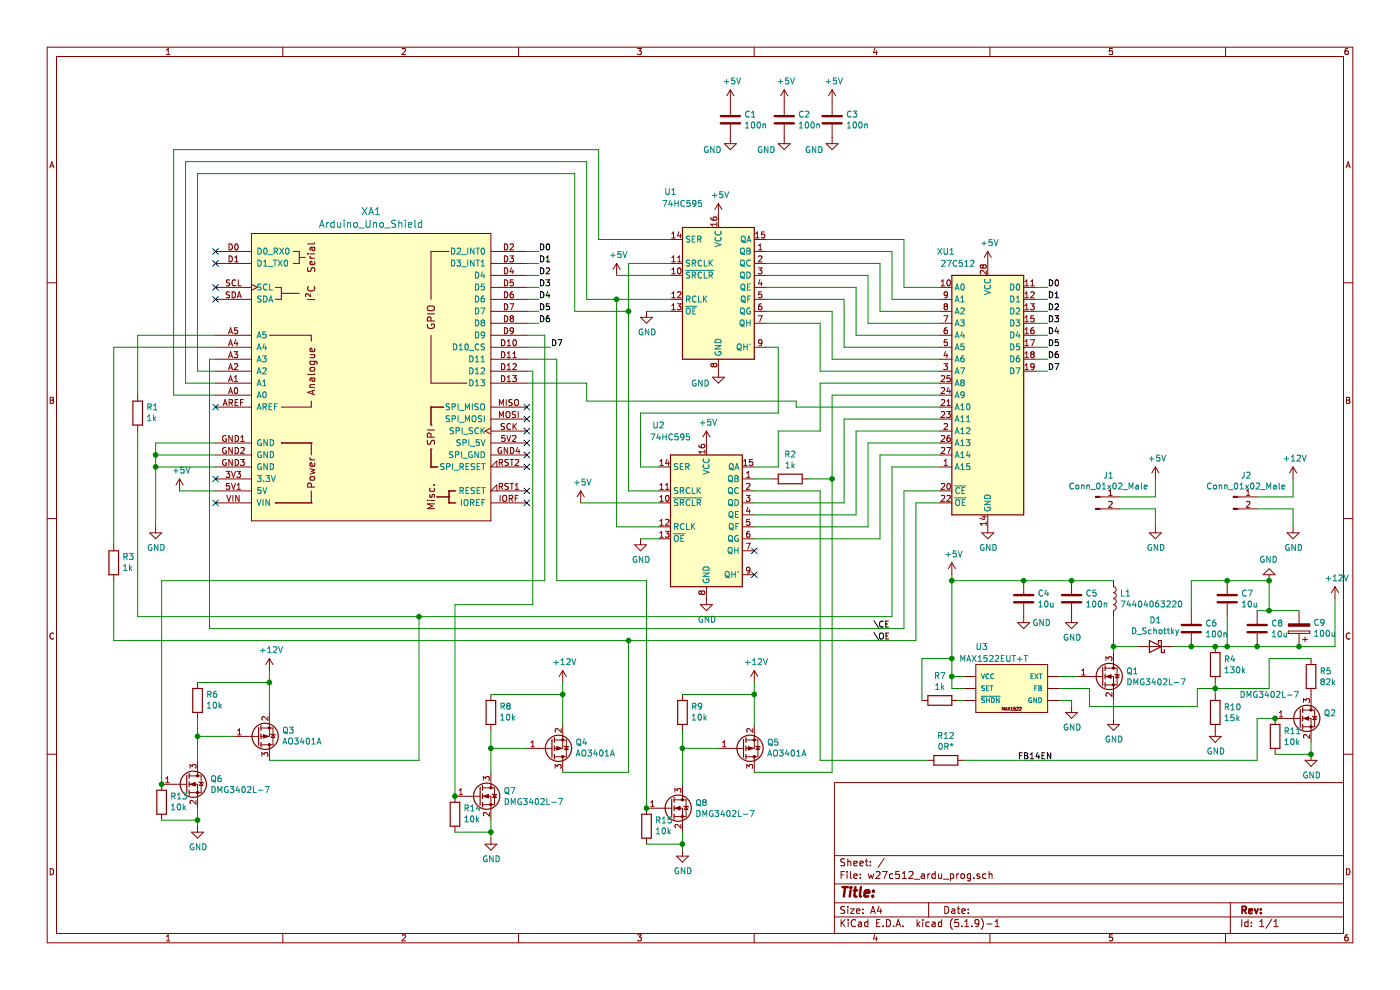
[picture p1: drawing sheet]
EESchema Schematic File Version 4
EELAYER 30 0
EELAYER END
$Descr A4 11693 8268
encoding utf-8
Sheet 1 1
Title ""
Date ""
Rev ""
Comp ""
Comment1 ""
Comment2 ""
Comment3 ""
Comment4 ""
$EndDescr
$Comp
L arduino:Arduino_Uno_Shield XA1
U 1 1
P 3100 3150
F 0 "XA1" H 3100 4537 60  0000 C CNN
F 1 "Arduino_Uno_Shield" H 3100 4431 60  0000 C CNN
F 2 "arduino:Arduino_Uno_Shield" H 4900 6900 60  0001 C CNN
F 3 "https://store.arduino.cc/arduino-uno-rev3" H 4900 6900 60  0001 C CNN
	1    3100 3150
	1    0    0    -1  
$EndComp
$Comp
L Memory_EPROM:27C512 XU1
U 1 1
P 8250 3300
F 0 "XU1" H 7900 4500 50  0000 C CNN
F 1 "27C512" H 8000 4400 50  0000 C CNN
F 2 "Socket:DIP_Socket-28_W11.9_W12.7_W15.24_W17.78_W18.5_3M_228-1277-00-0602J" H 8250 3300 50  0001 C CNN
F 3 "http://ww1.microchip.com/downloads/en/DeviceDoc/doc0015.pdf" H 8250 3300 50  0001 C CNN
	1    8250 3300
	1    0    0    -1  
$EndComp
$Comp
L power:GND #PWR018
U 1 1
P 8250 4400
F 0 "#PWR018" H 8250 4150 50  0001 C CNN
F 1 "GND" H 8255 4227 50  0000 C CNN
F 2 "" H 8250 4400 50  0001 C CNN
F 3 "" H 8250 4400 50  0001 C CNN
	1    8250 4400
	1    0    0    -1  
$EndComp
$Comp
L power:GND #PWR017
U 1 1
P 1300 4400
F 0 "#PWR017" H 1300 4150 50  0001 C CNN
F 1 "GND" H 1305 4227 50  0000 C CNN
F 2 "" H 1300 4400 50  0001 C CNN
F 3 "" H 1300 4400 50  0001 C CNN
	1    1300 4400
	1    0    0    -1  
$EndComp
Wire Wire Line
	1300 4400 1300 3900
Wire Wire Line
	1300 3700 1800 3700
Wire Wire Line
	1800 3800 1300 3800
Connection ~ 1300 3800
Wire Wire Line
	1300 3800 1300 3700
Wire Wire Line
	1300 3900 1800 3900
Connection ~ 1300 3900
Wire Wire Line
	1300 3900 1300 3800
$Comp
L 74xx:74HC595 U1
U 1 1
P 6000 2400
F 0 "U1" H 5600 3200 50  0000 C CNN
F 1 "74HC595" H 5700 3100 50  0000 C CNN
F 2 "Package_DIP:DIP-16_W7.62mm" H 6000 2400 50  0001 C CNN
F 3 "http://www.ti.com/lit/ds/symlink/sn74hc595.pdf" H 6000 2400 50  0001 C CNN
	1    6000 2400
	1    0    0    -1  
$EndComp
$Comp
L 74xx:74HC595 U2
U 1 1
P 5900 4300
F 0 "U2" H 5500 5050 50  0000 C CNN
F 1 "74HC595" H 5600 4950 50  0000 C CNN
F 2 "Package_DIP:DIP-16_W7.62mm" H 5900 4300 50  0001 C CNN
F 3 "http://www.ti.com/lit/ds/symlink/sn74hc595.pdf" H 5900 4300 50  0001 C CNN
	1    5900 4300
	1    0    0    -1  
$EndComp
Wire Wire Line
	6400 2000 7550 2000
Wire Wire Line
	7550 2000 7550 2400
Wire Wire Line
	7550 2400 7850 2400
Wire Wire Line
	6400 2100 7450 2100
Wire Wire Line
	7450 2100 7450 2500
Wire Wire Line
	7450 2500 7850 2500
Wire Wire Line
	7850 2600 7350 2600
Wire Wire Line
	7350 2600 7350 2200
Wire Wire Line
	7350 2200 6400 2200
Wire Wire Line
	6400 2300 7250 2300
Wire Wire Line
	7250 2300 7250 2700
Wire Wire Line
	7250 2700 7850 2700
Wire Wire Line
	7850 2800 7150 2800
Wire Wire Line
	7150 2800 7150 2400
Wire Wire Line
	7150 2400 6400 2400
Wire Wire Line
	6400 2500 7050 2500
Wire Wire Line
	7050 2500 7050 2900
Wire Wire Line
	7050 2900 7850 2900
Wire Wire Line
	7850 3000 6950 3000
Wire Wire Line
	6950 3000 6950 2600
Wire Wire Line
	6950 2600 6400 2600
Wire Wire Line
	6400 2700 6850 2700
Wire Wire Line
	6850 2700 6850 3100
Wire Wire Line
	6850 3100 7850 3100
Wire Wire Line
	6400 2900 6500 2900
Wire Wire Line
	6500 2900 6500 3450
Wire Wire Line
	6500 3450 5350 3450
Wire Wire Line
	5350 3450 5350 3900
Wire Wire Line
	5350 3900 5500 3900
$Comp
L power:GND #PWR011
U 1 1
P 6000 3100
F 0 "#PWR011" H 6000 2850 50  0001 C CNN
F 1 "GND" H 5850 3000 50  0000 C CNN
F 2 "" H 6000 3100 50  0001 C CNN
F 3 "" H 6000 3100 50  0001 C CNN
	1    6000 3100
	1    0    0    -1  
$EndComp
$Comp
L power:GND #PWR022
U 1 1
P 5900 5000
F 0 "#PWR022" H 5900 4750 50  0001 C CNN
F 1 "GND" H 5905 4827 50  0000 C CNN
F 2 "" H 5900 5000 50  0001 C CNN
F 3 "" H 5900 5000 50  0001 C CNN
	1    5900 5000
	1    0    0    -1  
$EndComp
$Comp
L power:+5V #PWR015
U 1 1
P 1500 4100
F 0 "#PWR015" H 1500 3950 50  0001 C CNN
F 1 "+5V" H 1515 4273 50  0000 C CNN
F 2 "" H 1500 4100 50  0001 C CNN
F 3 "" H 1500 4100 50  0001 C CNN
	1    1500 4100
	1    0    0    -1  
$EndComp
Wire Wire Line
	1500 4100 1800 4100
$Comp
L power:+5V #PWR07
U 1 1
P 6000 1800
F 0 "#PWR07" H 6000 1650 50  0001 C CNN
F 1 "+5V" H 6015 1973 50  0000 C CNN
F 2 "" H 6000 1800 50  0001 C CNN
F 3 "" H 6000 1800 50  0001 C CNN
	1    6000 1800
	1    0    0    -1  
$EndComp
$Comp
L power:+5V #PWR012
U 1 1
P 5900 3700
F 0 "#PWR012" H 5900 3550 50  0001 C CNN
F 1 "+5V" H 5915 3873 50  0000 C CNN
F 2 "" H 5900 3700 50  0001 C CNN
F 3 "" H 5900 3700 50  0001 C CNN
	1    5900 3700
	1    0    0    -1  
$EndComp
$Comp
L power:+5V #PWR08
U 1 1
P 8250 2200
F 0 "#PWR08" H 8250 2050 50  0001 C CNN
F 1 "+5V" H 8265 2373 50  0000 C CNN
F 2 "" H 8250 2200 50  0001 C CNN
F 3 "" H 8250 2200 50  0001 C CNN
	1    8250 2200
	1    0    0    -1  
$EndComp
NoConn ~ 4400 4100
NoConn ~ 4400 4200
NoConn ~ 1800 3400
NoConn ~ 1800 4000
NoConn ~ 1800 4200
NoConn ~ 1800 2100
NoConn ~ 1800 2200
NoConn ~ 4400 3900
NoConn ~ 4400 3800
NoConn ~ 4400 3700
NoConn ~ 4400 3600
NoConn ~ 4400 3500
NoConn ~ 4400 3400
NoConn ~ 1800 2500
NoConn ~ 1800 2400
NoConn ~ 6300 4600
$Comp
L Device:R R2
U 1 1
P 6600 4000
F 0 "R2" V 6393 4000 50  0000 C CNN
F 1 "1k" V 6484 4000 50  0000 C CNN
F 2 "Resistor_SMD:R_0603_1608Metric" V 6530 4000 50  0001 C CNN
F 3 "~" H 6600 4000 50  0001 C CNN
	1    6600 4000
	0    1    1    0   
$EndComp
Wire Wire Line
	6300 3900 6500 3900
Wire Wire Line
	6500 3900 6500 3600
Wire Wire Line
	6500 3600 6850 3600
Wire Wire Line
	6850 3600 6850 3200
Wire Wire Line
	6850 3200 7850 3200
Wire Wire Line
	6300 4000 6450 4000
Wire Wire Line
	6950 4000 6950 3300
Wire Wire Line
	6950 3300 7850 3300
Wire Wire Line
	6750 4000 6950 4000
Wire Wire Line
	7850 3400 6650 3400
Wire Wire Line
	6650 3400 6650 3350
Wire Wire Line
	6650 3350 4900 3350
Wire Wire Line
	4900 3350 4900 3200
Wire Wire Line
	4900 3200 4400 3200
Wire Wire Line
	6300 4200 7050 4200
Wire Wire Line
	7050 4200 7050 3500
Wire Wire Line
	7050 3500 7850 3500
Wire Wire Line
	7850 3600 7150 3600
Wire Wire Line
	7150 3600 7150 4300
Wire Wire Line
	7150 4300 6300 4300
Wire Wire Line
	6300 4400 7250 4400
Wire Wire Line
	7250 4400 7250 3700
Wire Wire Line
	7250 3700 7850 3700
Wire Wire Line
	7850 3800 7350 3800
Wire Wire Line
	7350 3800 7350 4500
Wire Wire Line
	7350 4500 6300 4500
NoConn ~ 6300 4800
$Comp
L power:+5V #PWR09
U 1 1
P 5150 2300
F 0 "#PWR09" H 5150 2150 50  0001 C CNN
F 1 "+5V" H 5165 2473 50  0000 C CNN
F 2 "" H 5150 2300 50  0001 C CNN
F 3 "" H 5150 2300 50  0001 C CNN
	1    5150 2300
	1    0    0    -1  
$EndComp
$Comp
L power:+5V #PWR016
U 1 1
P 4850 4200
F 0 "#PWR016" H 4850 4050 50  0001 C CNN
F 1 "+5V" H 4865 4373 50  0000 C CNN
F 2 "" H 4850 4200 50  0001 C CNN
F 3 "" H 4850 4200 50  0001 C CNN
	1    4850 4200
	1    0    0    -1  
$EndComp
Wire Wire Line
	5500 4100 5250 4100
Wire Wire Line
	5250 4100 5250 2600
Wire Wire Line
	5250 2200 5600 2200
Wire Wire Line
	4850 4200 5500 4200
Wire Wire Line
	5150 2300 5600 2300
Wire Wire Line
	5600 2000 5000 2000
Wire Wire Line
	5000 2000 5000 1250
Wire Wire Line
	5000 1250 1450 1250
Wire Wire Line
	1450 1250 1450 3300
Wire Wire Line
	1450 3300 1800 3300
Wire Wire Line
	5600 2500 5150 2500
Wire Wire Line
	5150 2500 5150 4400
Wire Wire Line
	5150 4400 5500 4400
$Comp
L power:GND #PWR021
U 1 1
P 5350 4500
F 0 "#PWR021" H 5350 4250 50  0001 C CNN
F 1 "GND" H 5355 4327 50  0000 C CNN
F 2 "" H 5350 4500 50  0001 C CNN
F 3 "" H 5350 4500 50  0001 C CNN
	1    5350 4500
	1    0    0    -1  
$EndComp
$Comp
L power:GND #PWR010
U 1 1
P 5400 2600
F 0 "#PWR010" H 5400 2350 50  0001 C CNN
F 1 "GND" H 5405 2427 50  0000 C CNN
F 2 "" H 5400 2600 50  0001 C CNN
F 3 "" H 5400 2600 50  0001 C CNN
	1    5400 2600
	1    0    0    -1  
$EndComp
Wire Wire Line
	5400 2600 5600 2600
Wire Wire Line
	5350 4500 5500 4500
Wire Wire Line
	5150 2500 4900 2500
Wire Wire Line
	4900 2500 4900 1350
Wire Wire Line
	4900 1350 1550 1350
Wire Wire Line
	1550 1350 1550 3200
Wire Wire Line
	1550 3200 1800 3200
Connection ~ 5150 2500
Wire Wire Line
	1800 3100 1650 3100
Wire Wire Line
	1650 3100 1650 1450
Wire Wire Line
	1650 1450 4800 1450
Wire Wire Line
	4800 1450 4800 2600
Wire Wire Line
	4800 2600 5250 2600
Connection ~ 5250 2600
Wire Wire Line
	5250 2600 5250 2200
Wire Wire Line
	7550 5250 1750 5250
Wire Wire Line
	1750 5250 1750 3000
Wire Wire Line
	1750 3000 1800 3000
Wire Wire Line
	7550 4100 7850 4100
Wire Wire Line
	7550 4100 7550 5250
$Comp
L Device:R R3
U 1 1
P 950 4700
F 0 "R3" H 880 4654 50  0000 R CNN
F 1 "1k" H 880 4745 50  0000 R CNN
F 2 "Resistor_SMD:R_0603_1608Metric" V 880 4700 50  0001 C CNN
F 3 "~" H 950 4700 50  0001 C CNN
	1    950  4700
	-1   0    0    1   
$EndComp
Wire Wire Line
	950  4550 950  2900
Wire Wire Line
	950  2900 1800 2900
Wire Wire Line
	950  4850 950  5350
Wire Wire Line
	7650 5350 7650 4200
Wire Wire Line
	7650 4200 7850 4200
$Comp
L Transistor_FET:AO3401A Q3
U 1 1
P 2150 6150
F 0 "Q3" H 2355 6104 50  0000 L CNN
F 1 "AO3401A" H 2355 6195 50  0000 L CNN
F 2 "Package_TO_SOT_SMD:SOT-23" H 2350 6075 50  0001 L CIN
F 3 "http://www.aosmd.com/pdfs/datasheet/AO3401A.pdf" H 2150 6150 50  0001 L CNN
	1    2150 6150
	1    0    0    1   
$EndComp
$Comp
L power:+12V #PWR028
U 1 1
P 2250 5600
F 0 "#PWR028" H 2250 5450 50  0001 C CNN
F 1 "+12V" H 2265 5773 50  0000 C CNN
F 2 "" H 2250 5600 50  0001 C CNN
F 3 "" H 2250 5600 50  0001 C CNN
	1    2250 5600
	1    0    0    -1  
$EndComp
$Comp
L Device:R R6
U 1 1
P 1650 5850
F 0 "R6" H 1580 5804 50  0000 R CNN
F 1 "10k" H 1580 5895 50  0000 R CNN
F 2 "Resistor_SMD:R_0603_1608Metric" V 1580 5850 50  0001 C CNN
F 3 "~" H 1650 5850 50  0001 C CNN
	1    1650 5850
	-1   0    0    1   
$EndComp
Wire Wire Line
	1650 5700 2250 5700
Wire Wire Line
	2250 5700 2250 5600
Wire Wire Line
	2250 5700 2250 5950
Connection ~ 2250 5700
Wire Wire Line
	1950 6150 1650 6150
Wire Wire Line
	1650 6150 1650 6000
$Comp
L Transistor_FET:AO3400A Q6
U 1 1
P 1550 6550
F 0 "Q6" H 1755 6596 50  0000 L CNN
F 1 "DMG3402L-7" H 1755 6505 50  0000 L CNN
F 2 "Package_TO_SOT_SMD:SOT-23" H 1750 6475 50  0001 L CIN
F 3 "http://www.aosmd.com/pdfs/datasheet/AO3400A.pdf" H 1550 6550 50  0001 L CNN
	1    1550 6550
	1    0    0    -1  
$EndComp
Wire Wire Line
	1650 6350 1650 6150
Connection ~ 1650 6150
$Comp
L power:GND #PWR035
U 1 1
P 1650 6900
F 0 "#PWR035" H 1650 6650 50  0001 C CNN
F 1 "GND" H 1655 6727 50  0000 C CNN
F 2 "" H 1650 6900 50  0001 C CNN
F 3 "" H 1650 6900 50  0001 C CNN
	1    1650 6900
	1    0    0    -1  
$EndComp
Wire Wire Line
	2250 6350 3500 6350
$Comp
L Transistor_FET:AO3401A Q4
U 1 1
P 4600 6250
F 0 "Q4" H 4805 6204 50  0000 L CNN
F 1 "AO3401A" H 4805 6295 50  0000 L CNN
F 2 "Package_TO_SOT_SMD:SOT-23" H 4800 6175 50  0001 L CIN
F 3 "http://www.aosmd.com/pdfs/datasheet/AO3401A.pdf" H 4600 6250 50  0001 L CNN
	1    4600 6250
	1    0    0    1   
$EndComp
$Comp
L power:+12V #PWR029
U 1 1
P 4700 5700
F 0 "#PWR029" H 4700 5550 50  0001 C CNN
F 1 "+12V" H 4715 5873 50  0000 C CNN
F 2 "" H 4700 5700 50  0001 C CNN
F 3 "" H 4700 5700 50  0001 C CNN
	1    4700 5700
	1    0    0    -1  
$EndComp
$Comp
L Device:R R8
U 1 1
P 4100 5950
F 0 "R8" H 4030 5904 50  0000 R CNN
F 1 "10k" H 4030 5995 50  0000 R CNN
F 2 "Resistor_SMD:R_0603_1608Metric" V 4030 5950 50  0001 C CNN
F 3 "~" H 4100 5950 50  0001 C CNN
	1    4100 5950
	-1   0    0    1   
$EndComp
Wire Wire Line
	4100 5800 4700 5800
Wire Wire Line
	4700 5800 4700 5700
Wire Wire Line
	4700 5800 4700 6050
Connection ~ 4700 5800
Wire Wire Line
	4400 6250 4100 6250
Wire Wire Line
	4100 6250 4100 6100
$Comp
L Transistor_FET:AO3400A Q7
U 1 1
P 4000 6650
F 0 "Q7" H 4205 6696 50  0000 L CNN
F 1 "DMG3402L-7" H 4205 6605 50  0000 L CNN
F 2 "Package_TO_SOT_SMD:SOT-23" H 4200 6575 50  0001 L CIN
F 3 "http://www.aosmd.com/pdfs/datasheet/AO3400A.pdf" H 4000 6650 50  0001 L CNN
	1    4000 6650
	1    0    0    -1  
$EndComp
Wire Wire Line
	4100 6450 4100 6250
Connection ~ 4100 6250
$Comp
L power:GND #PWR036
U 1 1
P 4100 7000
F 0 "#PWR036" H 4100 6750 50  0001 C CNN
F 1 "GND" H 4105 6827 50  0000 C CNN
F 2 "" H 4100 7000 50  0001 C CNN
F 3 "" H 4100 7000 50  0001 C CNN
	1    4100 7000
	1    0    0    -1  
$EndComp
$Comp
L Transistor_FET:AO3401A Q5
U 1 1
P 6200 6250
F 0 "Q5" H 6405 6204 50  0000 L CNN
F 1 "AO3401A" H 6405 6295 50  0000 L CNN
F 2 "Package_TO_SOT_SMD:SOT-23" H 6400 6175 50  0001 L CIN
F 3 "http://www.aosmd.com/pdfs/datasheet/AO3401A.pdf" H 6200 6250 50  0001 L CNN
	1    6200 6250
	1    0    0    1   
$EndComp
$Comp
L power:+12V #PWR030
U 1 1
P 6300 5700
F 0 "#PWR030" H 6300 5550 50  0001 C CNN
F 1 "+12V" H 6315 5873 50  0000 C CNN
F 2 "" H 6300 5700 50  0001 C CNN
F 3 "" H 6300 5700 50  0001 C CNN
	1    6300 5700
	1    0    0    -1  
$EndComp
$Comp
L Device:R R9
U 1 1
P 5700 5950
F 0 "R9" H 5630 5904 50  0000 R CNN
F 1 "10k" H 5630 5995 50  0000 R CNN
F 2 "Resistor_SMD:R_0603_1608Metric" V 5630 5950 50  0001 C CNN
F 3 "~" H 5700 5950 50  0001 C CNN
	1    5700 5950
	-1   0    0    1   
$EndComp
Wire Wire Line
	5700 5800 6300 5800
Wire Wire Line
	6300 5800 6300 5700
Wire Wire Line
	6300 5800 6300 6050
Connection ~ 6300 5800
Wire Wire Line
	6000 6250 5700 6250
Wire Wire Line
	5700 6250 5700 6100
$Comp
L Transistor_FET:AO3400A Q8
U 1 1
P 5600 6750
F 0 "Q8" H 5805 6796 50  0000 L CNN
F 1 "DMG3402L-7" H 5805 6705 50  0000 L CNN
F 2 "Package_TO_SOT_SMD:SOT-23" H 5800 6675 50  0001 L CIN
F 3 "http://www.aosmd.com/pdfs/datasheet/AO3400A.pdf" H 5600 6750 50  0001 L CNN
	1    5600 6750
	1    0    0    -1  
$EndComp
Wire Wire Line
	5700 6550 5700 6250
Connection ~ 5700 6250
$Comp
L power:GND #PWR037
U 1 1
P 5700 7100
F 0 "#PWR037" H 5700 6850 50  0001 C CNN
F 1 "GND" H 5705 6927 50  0000 C CNN
F 2 "" H 5700 7100 50  0001 C CNN
F 3 "" H 5700 7100 50  0001 C CNN
	1    5700 7100
	1    0    0    -1  
$EndComp
Wire Wire Line
	6300 6450 6950 6450
Wire Wire Line
	6950 6450 6950 4000
Connection ~ 6950 4000
Wire Wire Line
	7850 3900 7450 3900
Wire Wire Line
	7450 3900 7450 5150
Wire Wire Line
	7450 5150 3500 5150
Wire Wire Line
	1150 5150 1150 3600
Wire Wire Line
	1150 2800 1800 2800
$Comp
L Device:R R1
U 1 1
P 1150 3450
F 0 "R1" H 1080 3404 50  0000 R CNN
F 1 "1k" H 1080 3495 50  0000 R CNN
F 2 "Resistor_SMD:R_0603_1608Metric" V 1080 3450 50  0001 C CNN
F 3 "~" H 1150 3450 50  0001 C CNN
	1    1150 3450
	-1   0    0    1   
$EndComp
Wire Wire Line
	1150 3300 1150 2800
Wire Wire Line
	1350 4850 4550 4850
Wire Wire Line
	4550 4850 4550 2800
Wire Wire Line
	950  5350 5250 5350
Wire Wire Line
	3500 6350 3500 5150
Connection ~ 3500 5150
Wire Wire Line
	3500 5150 1150 5150
Wire Wire Line
	4700 6450 5250 6450
Wire Wire Line
	5250 6450 5250 5350
Connection ~ 5250 5350
Wire Wire Line
	5250 5350 7650 5350
Wire Wire Line
	5400 6750 5400 4850
Wire Wire Line
	5400 4850 4650 4850
Wire Wire Line
	4650 4850 4650 3000
Wire Wire Line
	4650 3000 4400 3000
Wire Wire Line
	4400 3100 4450 3100
Wire Wire Line
	4450 3100 4450 5050
Wire Wire Line
	4450 5050 3800 5050
Wire Wire Line
	3800 5050 3800 6650
Text Label 8750 2400 0    50   ~ 0
D0
Text Label 8750 2500 0    50   ~ 0
D1
Text Label 8750 2600 0    50   ~ 0
D2
Text Label 8750 2700 0    50   ~ 0
D3
Text Label 8750 2800 0    50   ~ 0
D4
Text Label 8750 2900 0    50   ~ 0
D5
Text Label 8750 3000 0    50   ~ 0
D6
Text Label 8750 3100 0    50   ~ 0
D7
Wire Wire Line
	8650 2400 8750 2400
Wire Wire Line
	8750 2500 8650 2500
Wire Wire Line
	8650 2600 8750 2600
Wire Wire Line
	8750 2700 8650 2700
Wire Wire Line
	8650 2800 8750 2800
Wire Wire Line
	8750 2900 8650 2900
Wire Wire Line
	8650 3000 8750 3000
Wire Wire Line
	8750 3100 8650 3100
Text Label 4500 2100 0    50   ~ 0
D0
Text Label 4500 2200 0    50   ~ 0
D1
Text Label 4500 2300 0    50   ~ 0
D2
Text Label 4500 2400 0    50   ~ 0
D3
Text Label 4500 2500 0    50   ~ 0
D4
Text Label 4500 2600 0    50   ~ 0
D5
Text Label 4500 2700 0    50   ~ 0
D6
Wire Wire Line
	4400 2100 4500 2100
Wire Wire Line
	4500 2200 4400 2200
Wire Wire Line
	4400 2300 4500 2300
Wire Wire Line
	4500 2400 4400 2400
Wire Wire Line
	4400 2500 4500 2500
Wire Wire Line
	4500 2600 4400 2600
Wire Wire Line
	4400 2700 4500 2700
Wire Wire Line
	4400 2800 4550 2800
Text Label 4600 2900 0    50   ~ 0
D7
Wire Wire Line
	4400 2900 4600 2900
Text Label 7300 5350 0    50   ~ 0
\OE
Text Label 7300 5250 0    50   ~ 0
\CE
Wire Wire Line
	1350 6550 1350 4850
$Comp
L Device:R R13
U 1 1
P 1350 6700
F 0 "R13" H 1280 6654 50  0000 R CNN
F 1 "10k" H 1280 6745 50  0000 R CNN
F 2 "Resistor_SMD:R_0603_1608Metric" V 1280 6700 50  0001 C CNN
F 3 "~" H 1350 6700 50  0001 C CNN
	1    1350 6700
	-1   0    0    1   
$EndComp
Connection ~ 1350 6550
$Comp
L Device:R R14
U 1 1
P 3800 6800
F 0 "R14" H 3730 6754 50  0000 R CNN
F 1 "10k" H 3730 6845 50  0000 R CNN
F 2 "Resistor_SMD:R_0603_1608Metric" V 3730 6800 50  0001 C CNN
F 3 "~" H 3800 6800 50  0001 C CNN
	1    3800 6800
	-1   0    0    1   
$EndComp
Connection ~ 3800 6650
$Comp
L Device:R R15
U 1 1
P 5400 6900
F 0 "R15" H 5330 6854 50  0000 R CNN
F 1 "10k" H 5330 6945 50  0000 R CNN
F 2 "Resistor_SMD:R_0603_1608Metric" V 5330 6900 50  0001 C CNN
F 3 "~" H 5400 6900 50  0001 C CNN
	1    5400 6900
	-1   0    0    1   
$EndComp
Connection ~ 5400 6750
Wire Wire Line
	1350 6850 1650 6850
Wire Wire Line
	1650 6850 1650 6750
Wire Wire Line
	1650 6900 1650 6850
Connection ~ 1650 6850
Wire Wire Line
	4100 6850 4100 6950
Wire Wire Line
	4100 6950 3800 6950
Connection ~ 4100 6950
Wire Wire Line
	4100 6950 4100 7000
Wire Wire Line
	5400 7050 5700 7050
Wire Wire Line
	5700 7050 5700 6950
Wire Wire Line
	5700 7100 5700 7050
Connection ~ 5700 7050
$Comp
L MAX1522EUT_T:MAX1522EUT+T U3
U 1 1
P 8450 5750
F 0 "U3" H 8200 6100 50  0000 C CNN
F 1 "MAX1522EUT+T" H 8300 6000 50  0000 C CNN
F 2 "Package_TO_SOT_SMD:SOT-23-6" H 8450 5750 50  0001 L BNN
F 3 "" H 8450 5750 50  0001 L BNN
F 4 "MAXIM" H 8450 5750 50  0001 L BNN "VENDOR"
F 5 "MAX1522EUT+T" H 8450 5750 50  0001 L BNN "MANUFACTURER_PART_NUMBER"
	1    8450 5750
	1    0    0    -1  
$EndComp
$Comp
L power:+5V #PWR023
U 1 1
P 7950 4800
F 0 "#PWR023" H 7950 4650 50  0001 C CNN
F 1 "+5V" H 7965 4973 50  0000 C CNN
F 2 "" H 7950 4800 50  0001 C CNN
F 3 "" H 7950 4800 50  0001 C CNN
	1    7950 4800
	1    0    0    -1  
$EndComp
Wire Wire Line
	7950 5650 8050 5650
Wire Wire Line
	8050 5750 7950 5750
Wire Wire Line
	7950 5750 7950 5650
Connection ~ 7950 5650
$Comp
L Device:R R7
U 1 1
P 7850 5850
F 0 "R7" V 7643 5850 50  0000 C CNN
F 1 "1k" V 7734 5850 50  0000 C CNN
F 2 "Resistor_SMD:R_0603_1608Metric" V 7780 5850 50  0001 C CNN
F 3 "~" H 7850 5850 50  0001 C CNN
	1    7850 5850
	0    1    1    0   
$EndComp
Wire Wire Line
	8050 5850 8000 5850
Wire Wire Line
	7700 5850 7700 5500
Wire Wire Line
	7700 5500 7950 5500
Connection ~ 7950 5500
Wire Wire Line
	7950 5500 7950 5650
$Comp
L Transistor_FET:AO3400A Q1
U 1 1
P 9200 5650
F 0 "Q1" H 9405 5696 50  0000 L CNN
F 1 "DMG3402L-7" H 9405 5605 50  0000 L CNN
F 2 "Package_TO_SOT_SMD:SOT-23" H 9400 5575 50  0001 L CIN
F 3 "http://www.aosmd.com/pdfs/datasheet/AO3400A.pdf" H 9200 5650 50  0001 L CNN
	1    9200 5650
	1    0    0    -1  
$EndComp
$Comp
L power:GND #PWR031
U 1 1
P 8950 5900
F 0 "#PWR031" H 8950 5650 50  0001 C CNN
F 1 "GND" H 8955 5727 50  0000 C CNN
F 2 "" H 8950 5900 50  0001 C CNN
F 3 "" H 8950 5900 50  0001 C CNN
	1    8950 5900
	1    0    0    -1  
$EndComp
Wire Wire Line
	8850 5850 8950 5850
Wire Wire Line
	8950 5850 8950 5900
Wire Wire Line
	9300 5850 9300 6000
Wire Wire Line
	8850 5650 9000 5650
Wire Wire Line
	7950 4800 7950 4850
$Comp
L Device:L L1
U 1 1
P 9300 5000
F 0 "L1" H 9353 5046 50  0000 L CNN
F 1 "74404063220" H 9353 4955 50  0000 L CNN
F 2 "K24LIB:WE_LQS_6028" H 9300 5000 50  0001 C CNN
F 3 "~" H 9300 5000 50  0001 C CNN
	1    9300 5000
	1    0    0    -1  
$EndComp
Wire Wire Line
	9300 5450 9300 5400
Connection ~ 7950 4850
Wire Wire Line
	7950 4850 7950 5500
Wire Wire Line
	7950 4850 8550 4850
$Comp
L Device:D_Schottky D1
U 1 1
P 9650 5400
F 0 "D1" H 9650 5183 50  0000 C CNN
F 1 "D_Schottky" H 9650 5274 50  0000 C CNN
F 2 "Diode_SMD:D_SMA" H 9650 5400 50  0001 C CNN
F 3 "~" H 9650 5400 50  0001 C CNN
	1    9650 5400
	-1   0    0    1   
$EndComp
Connection ~ 9300 5400
$Comp
L Device:R R4
U 1 1
P 10150 5550
F 0 "R4" H 10220 5596 50  0000 L CNN
F 1 "130k" H 10220 5505 50  0000 L CNN
F 2 "LED_SMD:LED_0603_1608Metric" V 10080 5550 50  0001 C CNN
F 3 "~" H 10150 5550 50  0001 C CNN
	1    10150 5550
	1    0    0    -1  
$EndComp
$Comp
L Device:R R10
U 1 1
P 10150 5950
F 0 "R10" H 10220 5996 50  0000 L CNN
F 1 "15k" H 10220 5905 50  0000 L CNN
F 2 "LED_SMD:LED_0603_1608Metric" V 10080 5950 50  0001 C CNN
F 3 "~" H 10150 5950 50  0001 C CNN
	1    10150 5950
	1    0    0    -1  
$EndComp
$Comp
L power:GND #PWR032
U 1 1
P 9300 6000
F 0 "#PWR032" H 9300 5750 50  0001 C CNN
F 1 "GND" H 9305 5827 50  0000 C CNN
F 2 "" H 9300 6000 50  0001 C CNN
F 3 "" H 9300 6000 50  0001 C CNN
	1    9300 6000
	1    0    0    -1  
$EndComp
Wire Wire Line
	10150 5700 10150 5750
Wire Wire Line
	8850 5750 9100 5750
Wire Wire Line
	9100 5750 9100 5900
Wire Wire Line
	10000 5900 10000 5750
Wire Wire Line
	10000 5750 10150 5750
Connection ~ 10150 5750
Wire Wire Line
	10150 5750 10150 5800
$Comp
L power:GND #PWR033
U 1 1
P 10150 6100
F 0 "#PWR033" H 10150 5850 50  0001 C CNN
F 1 "GND" H 10155 5927 50  0000 C CNN
F 2 "" H 10150 6100 50  0001 C CNN
F 3 "" H 10150 6100 50  0001 C CNN
	1    10150 6100
	1    0    0    -1  
$EndComp
$Comp
L power:+12V #PWR024
U 1 1
P 11150 5000
F 0 "#PWR024" H 11150 4850 50  0001 C CNN
F 1 "+12V" H 11165 5173 50  0000 C CNN
F 2 "" H 11150 5000 50  0001 C CNN
F 3 "" H 11150 5000 50  0001 C CNN
	1    11150 5000
	1    0    0    -1  
$EndComp
Wire Wire Line
	11150 5400 11150 5000
$Comp
L Transistor_FET:AO3400A Q2
U 1 1
P 10850 6000
F 0 "Q2" H 11055 6046 50  0000 L CNN
F 1 "DMG3402L-7" H 10350 6200 50  0000 L CNN
F 2 "Package_TO_SOT_SMD:SOT-23" H 11050 5925 50  0001 L CIN
F 3 "http://www.aosmd.com/pdfs/datasheet/AO3400A.pdf" H 10850 6000 50  0001 L CNN
	1    10850 6000
	1    0    0    -1  
$EndComp
$Comp
L power:GND #PWR034
U 1 1
P 10950 6300
F 0 "#PWR034" H 10950 6050 50  0001 C CNN
F 1 "GND" H 10955 6127 50  0000 C CNN
F 2 "" H 10950 6300 50  0001 C CNN
F 3 "" H 10950 6300 50  0001 C CNN
	1    10950 6300
	1    0    0    -1  
$EndComp
$Comp
L Device:R R5
U 1 1
P 10950 5650
F 0 "R5" H 11020 5696 50  0000 L CNN
F 1 "82k" H 11020 5605 50  0000 L CNN
F 2 "LED_SMD:LED_0603_1608Metric" V 10880 5650 50  0001 C CNN
F 3 "~" H 10950 5650 50  0001 C CNN
	1    10950 5650
	1    0    0    -1  
$EndComp
Wire Wire Line
	10600 5500 10600 5750
Wire Wire Line
	10600 5750 10150 5750
Wire Wire Line
	6300 4100 6850 4100
Wire Wire Line
	6850 4100 6850 6350
Wire Wire Line
	6850 6350 7750 6350
Wire Wire Line
	10500 6350 10500 6000
Text Label 8500 6350 0    50   ~ 0
FB14EN
$Comp
L Device:R R12
U 1 1
P 7900 6350
F 0 "R12" V 7693 6350 50  0000 C CNN
F 1 "0R*" V 7784 6350 50  0000 C CNN
F 2 "Resistor_SMD:R_0603_1608Metric" V 7830 6350 50  0001 C CNN
F 3 "~" H 7900 6350 50  0001 C CNN
	1    7900 6350
	0    1    1    0   
$EndComp
Wire Wire Line
	8050 6350 10500 6350
Wire Wire Line
	10600 5500 10950 5500
$Comp
L Device:R R11
U 1 1
P 10650 6150
F 0 "R11" H 10720 6196 50  0000 L CNN
F 1 "10k" H 10720 6105 50  0000 L CNN
F 2 "LED_SMD:LED_0603_1608Metric" V 10580 6150 50  0001 C CNN
F 3 "~" H 10650 6150 50  0001 C CNN
	1    10650 6150
	1    0    0    -1  
$EndComp
Wire Wire Line
	10650 6300 10950 6300
Wire Wire Line
	10950 6300 10950 6200
Connection ~ 10950 6300
Wire Wire Line
	10500 6000 10650 6000
Connection ~ 10650 6000
$Comp
L Connector:Conn_01x02_Male J2
U 1 1
P 10300 4150
F 0 "J2" H 10408 4331 50  0000 C CNN
F 1 "Conn_01x02_Male" H 10408 4240 50  0000 C CNN
F 2 "Connector_PinHeader_2.54mm:PinHeader_1x02_P2.54mm_Vertical" H 10300 4150 50  0001 C CNN
F 3 "~" H 10300 4150 50  0001 C CNN
	1    10300 4150
	1    0    0    -1  
$EndComp
$Comp
L power:+12V #PWR014
U 1 1
P 10800 4000
F 0 "#PWR014" H 10800 3850 50  0001 C CNN
F 1 "+12V" H 10815 4173 50  0000 C CNN
F 2 "" H 10800 4000 50  0001 C CNN
F 3 "" H 10800 4000 50  0001 C CNN
	1    10800 4000
	1    0    0    -1  
$EndComp
Wire Wire Line
	10500 4150 10800 4150
Wire Wire Line
	10800 4150 10800 4000
$Comp
L power:GND #PWR020
U 1 1
P 10800 4400
F 0 "#PWR020" H 10800 4150 50  0001 C CNN
F 1 "GND" H 10805 4227 50  0000 C CNN
F 2 "" H 10800 4400 50  0001 C CNN
F 3 "" H 10800 4400 50  0001 C CNN
	1    10800 4400
	1    0    0    -1  
$EndComp
Wire Wire Line
	10800 4400 10800 4250
Wire Wire Line
	10800 4250 10500 4250
$Comp
L Connector:Conn_01x02_Male J1
U 1 1
P 9150 4150
F 0 "J1" H 9258 4331 50  0000 C CNN
F 1 "Conn_01x02_Male" H 9258 4240 50  0000 C CNN
F 2 "Connector_PinHeader_2.54mm:PinHeader_1x02_P2.54mm_Vertical" H 9150 4150 50  0001 C CNN
F 3 "~" H 9150 4150 50  0001 C CNN
	1    9150 4150
	1    0    0    -1  
$EndComp
Wire Wire Line
	9350 4150 9650 4150
Wire Wire Line
	9650 4150 9650 4000
$Comp
L power:GND #PWR019
U 1 1
P 9650 4400
F 0 "#PWR019" H 9650 4150 50  0001 C CNN
F 1 "GND" H 9655 4227 50  0000 C CNN
F 2 "" H 9650 4400 50  0001 C CNN
F 3 "" H 9650 4400 50  0001 C CNN
	1    9650 4400
	1    0    0    -1  
$EndComp
Wire Wire Line
	9650 4400 9650 4250
Wire Wire Line
	9650 4250 9350 4250
$Comp
L power:+5V #PWR013
U 1 1
P 9650 4000
F 0 "#PWR013" H 9650 3850 50  0001 C CNN
F 1 "+5V" H 9665 4173 50  0000 C CNN
F 2 "" H 9650 4000 50  0001 C CNN
F 3 "" H 9650 4000 50  0001 C CNN
	1    9650 4000
	1    0    0    -1  
$EndComp
$Comp
L power:+5V #PWR02
U 1 1
P 6550 850
F 0 "#PWR02" H 6550 700 50  0001 C CNN
F 1 "+5V" H 6565 1023 50  0000 C CNN
F 2 "" H 6550 850 50  0001 C CNN
F 3 "" H 6550 850 50  0001 C CNN
	1    6550 850 
	1    0    0    -1  
$EndComp
$Comp
L Device:C C2
U 1 1
P 6550 1000
F 0 "C2" H 6665 1046 50  0000 L CNN
F 1 "100n" H 6665 955 50  0000 L CNN
F 2 "Capacitor_SMD:C_0603_1608Metric" H 6588 850 50  0001 C CNN
F 3 "~" H 6550 1000 50  0001 C CNN
	1    6550 1000
	1    0    0    -1  
$EndComp
$Comp
L power:GND #PWR05
U 1 1
P 6550 1150
F 0 "#PWR05" H 6550 900 50  0001 C CNN
F 1 "GND" H 6400 1050 50  0000 C CNN
F 2 "" H 6550 1150 50  0001 C CNN
F 3 "" H 6550 1150 50  0001 C CNN
	1    6550 1150
	1    0    0    -1  
$EndComp
$Comp
L power:+5V #PWR01
U 1 1
P 6100 850
F 0 "#PWR01" H 6100 700 50  0001 C CNN
F 1 "+5V" H 6115 1023 50  0000 C CNN
F 2 "" H 6100 850 50  0001 C CNN
F 3 "" H 6100 850 50  0001 C CNN
	1    6100 850 
	1    0    0    -1  
$EndComp
$Comp
L Device:C C1
U 1 1
P 6100 1000
F 0 "C1" H 6215 1046 50  0000 L CNN
F 1 "100n" H 6215 955 50  0000 L CNN
F 2 "Capacitor_SMD:C_0603_1608Metric" H 6138 850 50  0001 C CNN
F 3 "~" H 6100 1000 50  0001 C CNN
	1    6100 1000
	1    0    0    -1  
$EndComp
$Comp
L power:GND #PWR04
U 1 1
P 6100 1150
F 0 "#PWR04" H 6100 900 50  0001 C CNN
F 1 "GND" H 5950 1050 50  0000 C CNN
F 2 "" H 6100 1150 50  0001 C CNN
F 3 "" H 6100 1150 50  0001 C CNN
	1    6100 1150
	1    0    0    -1  
$EndComp
$Comp
L power:+5V #PWR03
U 1 1
P 6950 850
F 0 "#PWR03" H 6950 700 50  0001 C CNN
F 1 "+5V" H 6965 1023 50  0000 C CNN
F 2 "" H 6950 850 50  0001 C CNN
F 3 "" H 6950 850 50  0001 C CNN
	1    6950 850 
	1    0    0    -1  
$EndComp
$Comp
L Device:C C3
U 1 1
P 6950 1000
F 0 "C3" H 7065 1046 50  0000 L CNN
F 1 "100n" H 7065 955 50  0000 L CNN
F 2 "Capacitor_SMD:C_0603_1608Metric" H 6988 850 50  0001 C CNN
F 3 "~" H 6950 1000 50  0001 C CNN
	1    6950 1000
	1    0    0    -1  
$EndComp
$Comp
L power:GND #PWR06
U 1 1
P 6950 1150
F 0 "#PWR06" H 6950 900 50  0001 C CNN
F 1 "GND" H 6800 1050 50  0000 C CNN
F 2 "" H 6950 1150 50  0001 C CNN
F 3 "" H 6950 1150 50  0001 C CNN
	1    6950 1150
	1    0    0    -1  
$EndComp
$Comp
L Device:C C7
U 1 1
P 10250 5000
F 0 "C7" H 10365 5046 50  0000 L CNN
F 1 "10u" H 10365 4955 50  0000 L CNN
F 2 "Capacitor_SMD:C_0805_2012Metric" H 10288 4850 50  0001 C CNN
F 3 "~" H 10250 5000 50  0001 C CNN
	1    10250 5000
	1    0    0    -1  
$EndComp
$Comp
L Device:C C8
U 1 1
P 10500 5250
F 0 "C8" H 10615 5296 50  0000 L CNN
F 1 "10u" H 10615 5205 50  0000 L CNN
F 2 "Capacitor_SMD:C_0805_2012Metric" H 10538 5100 50  0001 C CNN
F 3 "~" H 10500 5250 50  0001 C CNN
	1    10500 5250
	1    0    0    -1  
$EndComp
Wire Wire Line
	10500 5400 10850 5400
$Comp
L Device:C C6
U 1 1
P 9950 5250
F 0 "C6" H 10065 5296 50  0000 L CNN
F 1 "100n" H 10065 5205 50  0000 L CNN
F 2 "Capacitor_SMD:C_0603_1608Metric" H 9988 5100 50  0001 C CNN
F 3 "~" H 9950 5250 50  0001 C CNN
	1    9950 5250
	1    0    0    -1  
$EndComp
Connection ~ 9950 5400
Wire Wire Line
	9950 5400 10150 5400
$Comp
L Device:CP C9
U 1 1
P 10850 5250
F 0 "C9" H 10732 5204 50  0000 R CNN
F 1 "100u" H 10732 5295 50  0000 R CNN
F 2 "Capacitor_Tantalum_SMD:CP_EIA-7343-30_AVX-N" H 10888 5100 50  0001 C CNN
F 3 "~" H 10850 5250 50  0001 C CNN
	1    10850 5250
	-1   0    0    1   
$EndComp
Connection ~ 10850 5400
Wire Wire Line
	10850 5400 11150 5400
Wire Wire Line
	10850 5100 10600 5100
Connection ~ 10250 4850
Wire Wire Line
	10250 4850 9950 4850
$Comp
L power:GND #PWR025
U 1 1
P 10600 4850
F 0 "#PWR025" H 10600 4600 50  0001 C CNN
F 1 "GND" H 10605 4677 50  0000 C CNN
F 2 "" H 10600 4850 50  0001 C CNN
F 3 "" H 10600 4850 50  0001 C CNN
	1    10600 4850
	-1   0    0    1   
$EndComp
Wire Wire Line
	10600 4850 10250 4850
$Comp
L Device:C C4
U 1 1
P 8550 5000
F 0 "C4" H 8665 5046 50  0000 L CNN
F 1 "10u" H 8665 4955 50  0000 L CNN
F 2 "Capacitor_SMD:C_0805_2012Metric" H 8588 4850 50  0001 C CNN
F 3 "~" H 8550 5000 50  0001 C CNN
	1    8550 5000
	1    0    0    -1  
$EndComp
Connection ~ 8950 4850
Wire Wire Line
	8950 4850 9300 4850
Connection ~ 8550 4850
Wire Wire Line
	8550 4850 8950 4850
$Comp
L Device:C C5
U 1 1
P 8950 5000
F 0 "C5" H 9065 5046 50  0000 L CNN
F 1 "100n" H 9065 4955 50  0000 L CNN
F 2 "Capacitor_SMD:C_0603_1608Metric" H 8988 4850 50  0001 C CNN
F 3 "~" H 8950 5000 50  0001 C CNN
	1    8950 5000
	1    0    0    -1  
$EndComp
$Comp
L power:GND #PWR027
U 1 1
P 8950 5150
F 0 "#PWR027" H 8950 4900 50  0001 C CNN
F 1 "GND" H 8955 4977 50  0000 C CNN
F 2 "" H 8950 5150 50  0001 C CNN
F 3 "" H 8950 5150 50  0001 C CNN
	1    8950 5150
	1    0    0    -1  
$EndComp
$Comp
L power:GND #PWR026
U 1 1
P 8550 5150
F 0 "#PWR026" H 8550 4900 50  0001 C CNN
F 1 "GND" H 8700 5100 50  0000 C CNN
F 2 "" H 8550 5150 50  0001 C CNN
F 3 "" H 8550 5150 50  0001 C CNN
	1    8550 5150
	1    0    0    -1  
$EndComp
Wire Wire Line
	9100 5900 10000 5900
Wire Wire Line
	9800 5400 9950 5400
Wire Wire Line
	9950 4850 9950 5100
Wire Wire Line
	10150 5400 10250 5400
Connection ~ 10150 5400
Connection ~ 10500 5400
Wire Wire Line
	10250 5150 10250 5400
Connection ~ 10250 5400
Wire Wire Line
	10250 5400 10500 5400
Wire Wire Line
	10600 4850 10600 5100
Connection ~ 10600 4850
Connection ~ 10600 5100
Wire Wire Line
	10600 5100 10500 5100
Wire Wire Line
	9300 5400 9500 5400
Wire Wire Line
	9300 5400 9300 5150
$EndSCHEMATC
